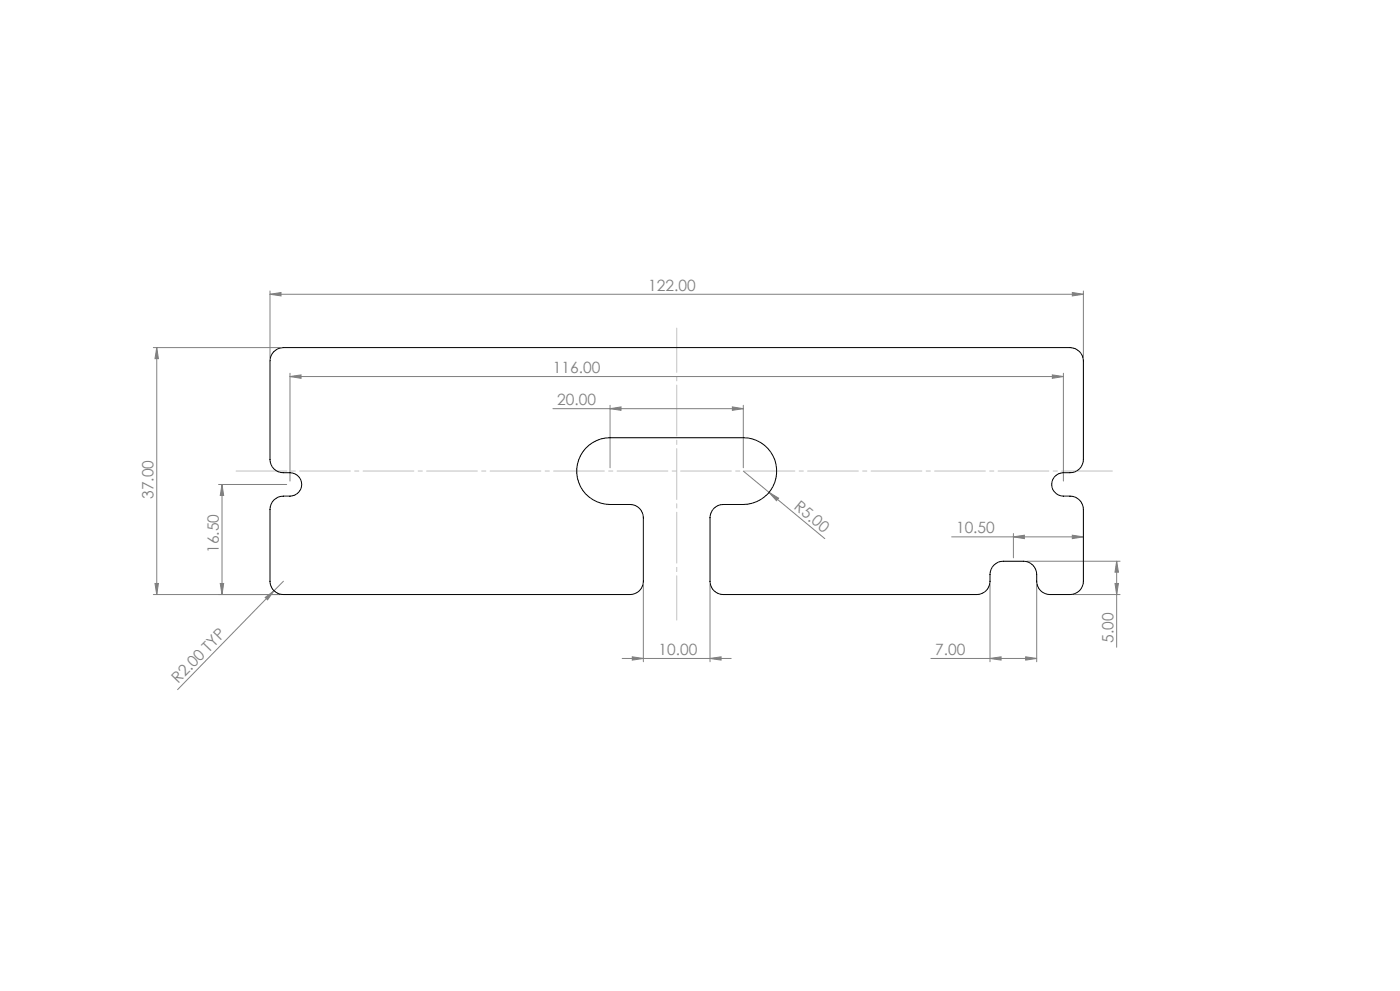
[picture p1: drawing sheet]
<svg xmlns="http://www.w3.org/2000/svg" width="420mm" height="297mm" viewBox="0 0 420 297" stroke-linecap="round" stroke-linejoin="round" font-family="sans-serif">
<g fill="none" stroke="#808080" stroke-width=".3">
<path d="M81 88.2l3.3-.5v1zM81 87.2v20M81 88.2h244M321.7 87.7l3.3 .5-3.3 .5zM325 87.2v20M46 104.2h38M47 104.2v74M47 104.2l.5 3.3h-1zM87 112.9l3.3-.5v1zM87 111.9v32.3M87 112.9h232M315.7 112.4l3.3 .5-3.3 .5z"/>
<path d="M319 111.9v32.3M165.9 122.5h57.1M183 122.5l3.3-.5v1zM183 121.5v18.7M219.7 122l3.3 .5-3.3 .5zM223 121.5v18.7M65.6 145.2h20.4M66.6 145.2l.5 3.3h-1zM66.6 145.2v33M223 141.2l24.4 20.2M230.7 147.6l2.9 1.7-.7 .8zM304 159.9v7.3"/>
<path d="M46 178.2h38M46.5 174.9h1l-.5 3.3zM66.1 174.9h1l-.5 3.3zM79.6 179.1l2.6-2-1.9 2.7zM82.2 177.1l-28.9 29.6M85 174.2l-2.8 2.9M193 175.2v23.1M213 175.2v23.1M285.5 160.9h39.5M297 175.2v23.1M304 160.9l3.3-.5v1zM308 168.2h28"/>
<path d="M311 175.2v23.1M321.7 160.4l3.3 .5-3.3 .5zM322 178.2h14M334.5 174.9h1l-.5 3.3zM335 168.2l.5 3.3h-1zM335 168.2v25.8M186.7 197.3h32.7M189.7 196.8l3.3 .5-3.3 .5zM213 197.3l3.3-.5v1zM279.3 197.3h31.7M297 197.3l3.3-.5v1zM307.7 196.8l3.3 .5-3.3 .5z"/>
</g>
<path d="M203 185.8v-87.5" fill="none" stroke="#c0c0c0" stroke-width=".3" stroke-dasharray="15.2 1.3 1.3 1.3" stroke-dashoffset="2"/>
<path d="M70 141.2h264.5" fill="none" stroke="#c0c0c0" stroke-width=".3" stroke-dasharray="15.2 1.3 1.3 1.3" stroke-dashoffset="-.8"/>
<g fill="#808080">
<path d="M79.6 179.1l2.6-2-1.9 2.7z"/>
<path d="M230.7 147.6l2.9 1.7-.7 .8z"/>
<path d="M304 160.9l3.3-.5v1zM321.7 160.4l3.3 .5-3.3 .5z"/>
<path d="M307.7 196.8l3.3 .5-3.3 .5zM297 197.3l3.3-.5v1z"/>
<path d="M81 88.2l3.3-.5v1zM321.7 87.7l3.3 .5-3.3 .5zM189.7 196.8l3.3 .5-3.3 .5zM213 197.3l3.3-.5v1z"/>
<path d="M87 112.9l3.3-.5v1zM315.7 112.4l3.3 .5-3.3 .5z"/>
<path d="M183 122.5l3.3-.5v1zM219.7 122l3.3 .5-3.3 .5z"/>
<path d="M66.1 174.9h1l-.5 3.3zM66.6 145.2l.5 3.3h-1z"/>
<path d="M47 104.2l.5 3.3h-1zM46.5 174.9h1l-.5 3.3zM335 168.2l.5 3.3h-1zM334.5 174.9h1l-.5 3.3z"/>
</g>
<path d="M82.2 105.4a4.1 4.1 0 0 1 2.8-1.2h236a4 4 0 0 1 4 4v29.5a4 4 0 0 1-4 4 4.9 4.9 0 0 0-4.7 1.3 3.5 3.5 0 0 0-.5 3.7 3.5 3.5 0 0 0 3.2 2 5.5 5.5 0 0 1 4.8 1.2 4.2 4.2 0 0 1 1.2 2.8v21.5a4 4 0 0 1-4 4h-6a4 4 0 0 1-4-4 4.9 4.9 0 0 0-2.5-5.7l-1.5-.3h-6a4 4 0 0 0-4 4 5.1 5.1 0 0 1-1.8 5.3l-1.4 .6-.8 .1h-76a4 4 0 0 1-4-4v-19a4 4 0 0 1 4-4h6a10 10 0 0 0 10-10 10 10 0 0 0-10-10h-40a10 10 0 0 0-10 10 10 10 0 0 0 10 10h6a4 4 0 0 1 4 4v19a4 4 0 0 1-4 4h-104a4 4 0 0 1-4-4v-21.5a4 4 0 0 1 4-4 4.9 4.9 0 0 0 4.7-1.3 3.5 3.5 0 0 0 .5-3.8 3.5 3.5 0 0 0-3.2-1.9 5.6 5.6 0 0 1-4.8-1.2 4.2 4.2 0 0 1-1.2-2.8v-29.5a4.1 4.1 0 0 1 1.2-2.8z" fill="none" stroke="#000" stroke-width=".3"/>
<g font-size="4.7" fill="#808080">
<text x="194.5" y="87.2">122.00</text>
<text x="165.9" y="111.8">116.00</text>
<text x="167.2" y="121.4">20.00</text>
<text x="46" y="149.5" transform="rotate(-90 46 149.5)">37.00</text>
<text x="238" y="152.2" transform="rotate(40 238 152.2)">R5.00</text>
<text x="286.8" y="159.9">10.50</text>
<text x="65.6" y="165.7" transform="rotate(-90 65.6 165.7)">16.50</text>
<text x="197.6" y="196.3">10.00</text>
<text x="280.6" y="196.3">7.00</text>
<text x="334" y="192.7" transform="rotate(-90 334 192.7)">5.00</text>
<text x="53.5" y="205.1" transform="rotate(-46 53.5 205.1)">R2.00 TYP</text>
</g>
</svg>
